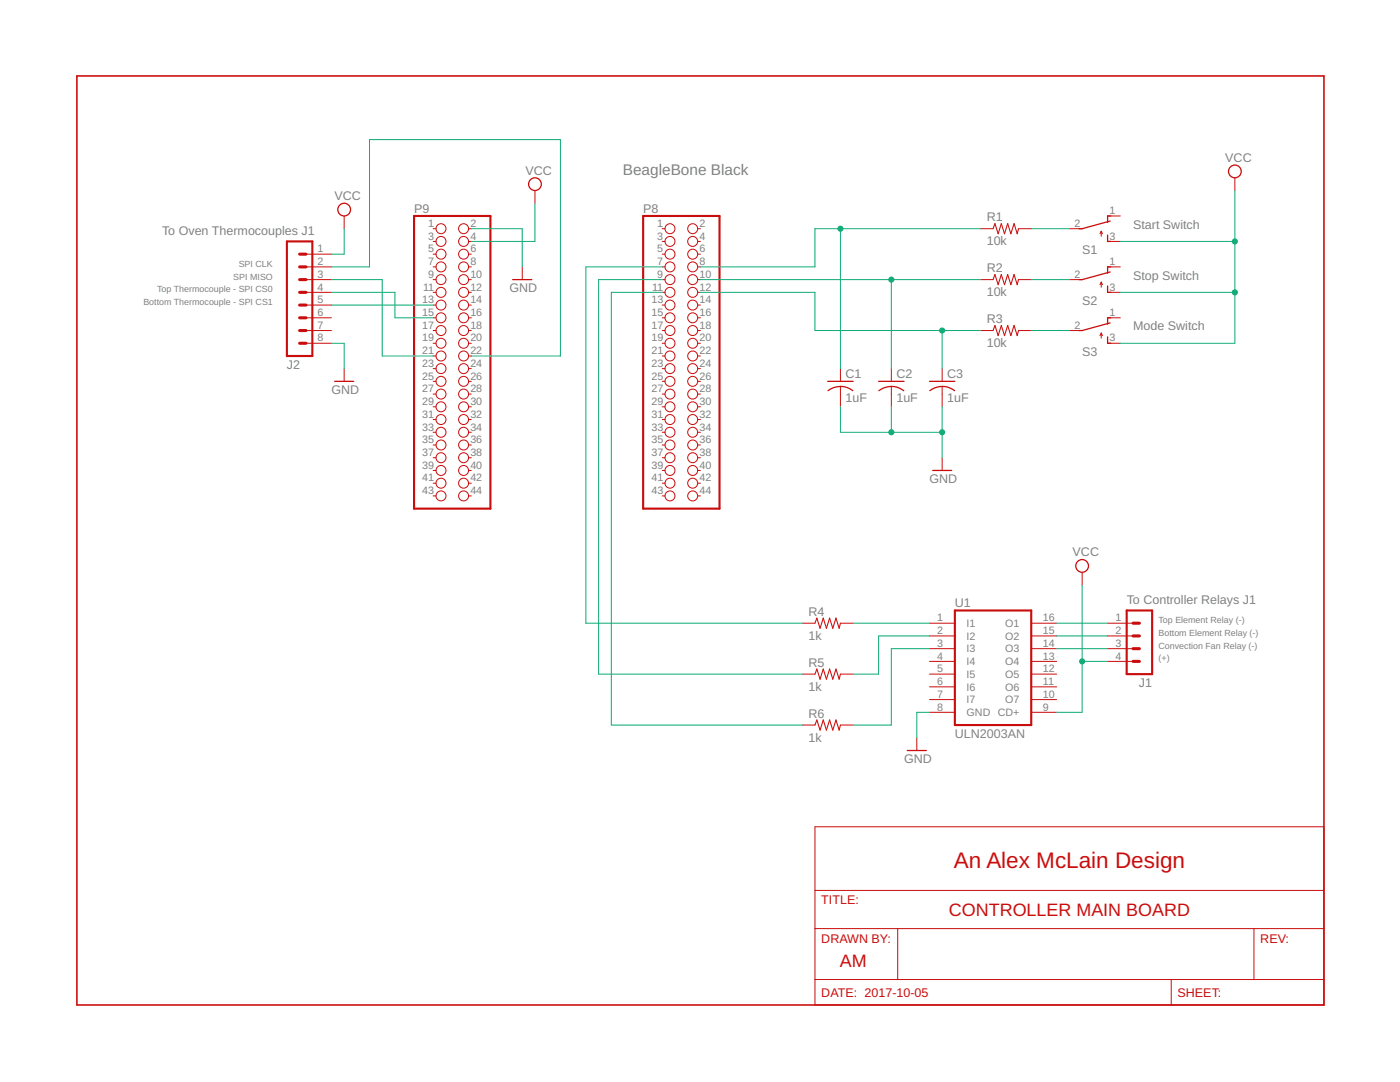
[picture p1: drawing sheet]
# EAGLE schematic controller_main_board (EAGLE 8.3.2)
FRAME1 (LETTER_L): COMPANY_NAME: An Alex McLain Design; DATE_DRAWN: 2017-10-05; DRAWN_BY: AM; TITLE: CONTROLLER MAIN BOARD

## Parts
C1  1uF  C-US025-050X050  [C025-050X050]
C2  1uF  C-US025-050X050  [C025-050X050]
C3  1uF  C-US025-050X050  [C025-050X050]
J1  MA04-1  [MA04-1]
J2  MA08-1  [MA08-1]
P8  PINHD-2X22  [2X22]
P9  PINHD-2X22  [2X22]
R1  10k  R-US_0204/7  [0204/7]
R2  10k  R-US_0204/7  [0204/7]
R3  10k  R-US_0204/7  [0204/7]
R4  1k  R-US_0204/7  [0204/7]
R5  1k  R-US_0204/7  [0204/7]
R6  1k  R-US_0204/7  [0204/7]
S1  TL32PO  [TL3XPO]
S2  TL32PO  [TL3XPO]
S3  TL32PO  [TL3XPO]
U1  ULN2003AN  [DIL16]

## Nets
GND: C1.2 C2.2 C3.2 J2.8 P9.2 U1.8(GND)
N$1: C1.1 P8.8 R1.1
N$2: C2.1 P8.10 R2.1
N$3: C3.1 P8.12 R3.1
N$4: P8.11 R6.1
N$5: P8.9 R5.1
N$6: P8.7 R4.1
N$7: R1.2 S1.2(P)
N$8: R2.2 S2.2(P)
N$9: R3.2 S3.2(P)
N$10: R4.2 U1.1(I1)
N$11: R5.2 U1.2(I2)
N$12: R6.2 U1.3(I3)
N$13: J1.1 U1.16(O1)
N$14: J1.2 U1.15(O2)
N$15: J1.3 U1.14(O3)
N$16: J2.5 P9.13
N$17: J2.4 P9.15
N$18: J2.3 P9.21
N$19: J2.2 P9.22
VCC: J1.4 J2.1 P9.4 S1.3(S) S2.3(S) S3.3(S) U1.9(CD+)
Unconnected: J2.6 J2.7 P8.1 P8.2 P8.3 P8.4 P8.5 P8.6 P8.13 P8.14 P8.15 P8.16 P8.17 P8.18 P8.19 P8.20 P8.21 P8.22 P8.23 P8.24 P8.25 P8.26 P8.27 P8.28 P8.29 P8.30 P8.31 P8.32 P8.33 P8.34 P8.35 P8.36 P8.37 P8.38 P8.39 P8.40 P8.41 P8.42 P8.43 P8.44 P9.1 P9.3 P9.5 P9.6 P9.7 P9.8 P9.9 P9.10 P9.11 P9.12 P9.14 P9.16 P9.17 P9.18 P9.19 P9.20 P9.23 P9.24 P9.25 P9.26 P9.27 P9.28 P9.29 P9.30 P9.31 P9.32 P9.33 P9.34 P9.35 P9.36 P9.37 P9.38 P9.39 P9.40 P9.41 P9.42 P9.43 P9.44 S1.1(O) S2.1(O) S3.1(O) U1.4(I4) U1.5(I5) U1.6(I6) U1.7(I7) U1.10(O7) U1.11(O6) U1.12(O5) U1.13(O4)

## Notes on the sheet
- BeagleBone Black
- To Oven Thermocouples J1 | Start Switch
- SPI CLK
- SPI MISO
- Stop Switch
- Top Thermocouple - SPI CS0
- Bottom Thermocouple - SPI CS1
- Mode Switch
- To Controller Relays J1
- Top Element Relay (-)
- Bottom Element Relay (-)
- Convection Fan Relay (-)
- (+)
